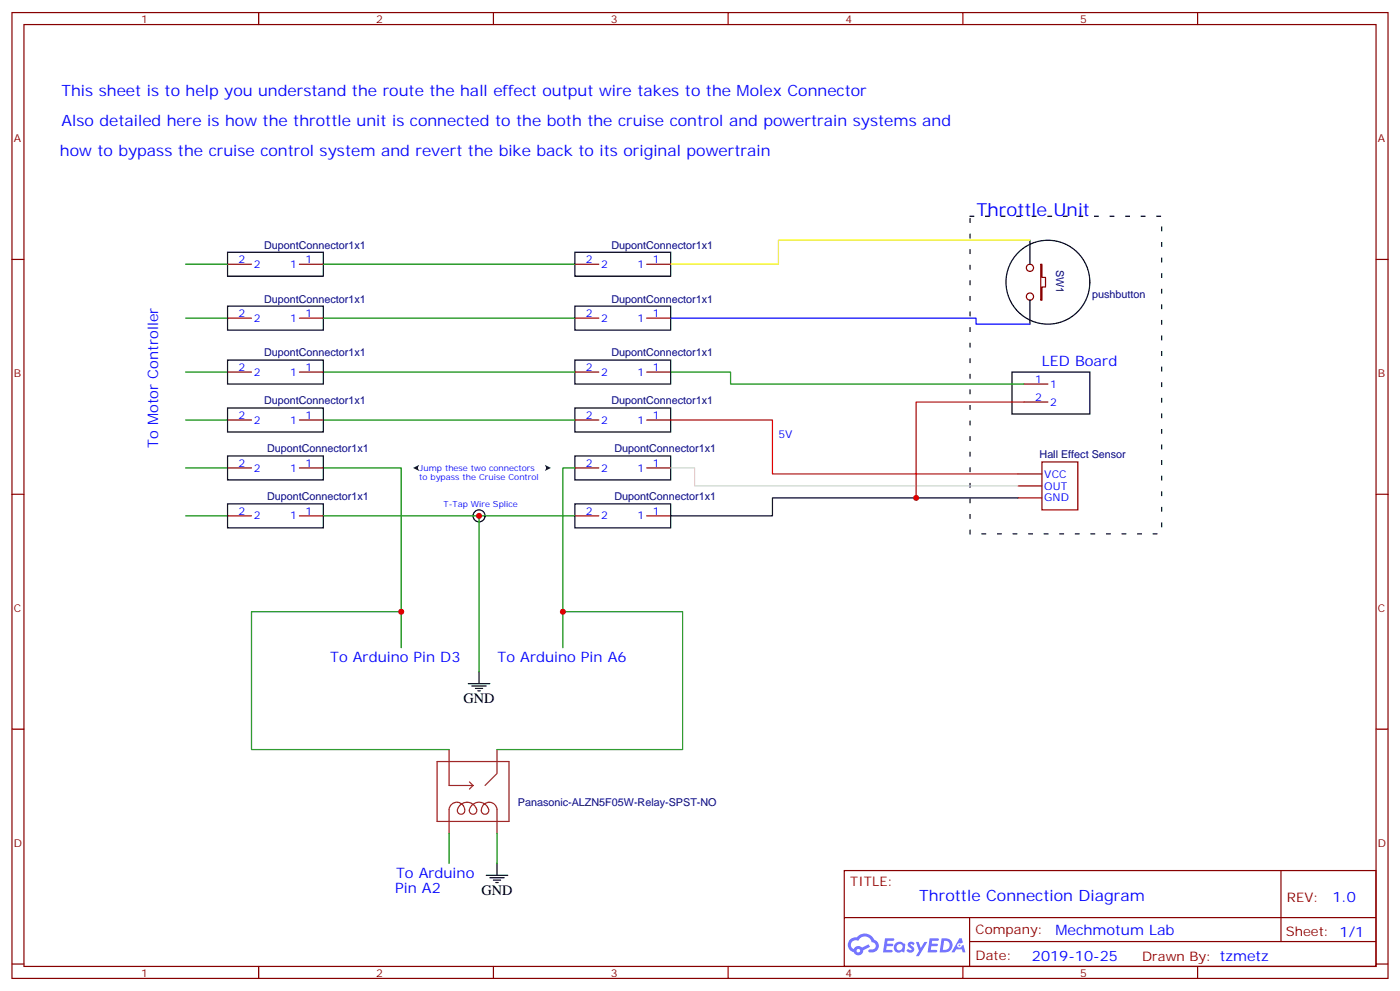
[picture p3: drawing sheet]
<svg xmlns="http://www.w3.org/2000/svg" width="412mm" height="292mm" viewBox="0 0 412 292" stroke-linecap="round" stroke-linejoin="round" font-family="sans-serif">
<g fill="none" stroke="#000" stroke-width=".35">
<path d="M298.1 109.5h22.9v12.4h-22.9z"/>
<circle cx="141.1" cy="151.9" r="1.76"/>
</g>
<path d="M285.8 63.7h56.4v93.5h-56.4z" fill="none" stroke="#000" stroke-width=".35" stroke-dasharray="1.1 3.5"/>
<path d="M121.7 137.8l1.8-.9-.5 .9 .5 .8zM160.5 136.9l1.8 .9-1.8 .8 .5-.8z" fill="#000"/>
<g fill="none" stroke="#870000" stroke-width=".35">
<path d="M3.5 3.7h405.4v284.3h-405.4zM7.1 7.2h398.2v277.3h-398.2zM76.2 3.7v3.5M145.3 3.7v3.5M214.5 3.7v3.5M283.6 3.7v3.5M352.8 3.7v3.5M3.5 76.4h3.6M405.3 76.4h3.6M3.5 145.5h3.6M405.3 145.5h3.6M3.5 214.7h3.6"/>
<path d="M405.3 214.7h3.6M248.7 256.3h156.6v28.2h-156.6zM377.3 256.3v20.9M248.7 270.1h156.5M285.6 277.2h119.6M285.6 270.1v14.2M3.5 283.8h3.6M76.2 284.5v3.5M145.3 284.5v3.5M214.5 284.5v3.5M283.6 284.5v3.5M352.8 284.5v3.5"/>
<path d="M405.3 283.8h3.6"/>
</g>
<g fill="#5487ff">
<path d="M267.7 277.5a1.22 1.22 0 0 1 1.7 .2l-.4 .6a.47 .47 0 0 0-.3-.4 .47 .47 0 0 0-.5 .2l.1 .2a1.14 1.14 0 0 1 .8 1.8 1.14 1.14 0 0 1-1.9 0l-.2-.2 .5-.6 .7 .5a.29 .29 0 0 0 .3-.3 .29 .29 0 0 0-.2-.3 1.04 1.04 0 0 1-.6-1.7z"/>
<path d="M260.7 276.2h2.4l.3 .2-.2 .5-1.8 .1-.1 .8h1.5l.3 .4-.3 .4h-1.6l-.2 1.1h1.7l.2 .3-.2 .3-2.6 .1z"/>
<path d="M273.8 276.2h2.4l.3 .2-.1 .5-1.8 .1-.2 .8h1.6l.3 .4-.4 .4-1.6-.1-.1 1.1 1.7 .1 .2 .3-.2 .3-2.6 .1z"/>
<path d="M282.6 276.2h.7l.3 1.3-.6 .3a.69 .69 0 0 0-1 .3 .69 .69 0 0 0 .4 .9 .69 .69 0 0 0 .9-.6l.5-.2 .6 2.2h-.8l-.2-.9h-1.8l-.5 .9h-.8z"/>
<path d="M269.8 277.3h.8l.6 1.8 1.1-1.8h.9l-2.6 4.2h-.8l.9-1.5z"/>
<path d="M277.4 276.2l-.6 4.2h1.3a2.11 2.11 0 0 0 2.5-2.1 2.11 2.11 0 0 0-2.5-2.1zM278.1 277a1.39 1.39 0 0 1 1.7 1.4 1.39 1.39 0 0 1-1.8 1.2h-.3z"/>
<path d="M263.7 277.8a1.54 1.54 0 0 0-.1 2.2 1.54 1.54 0 0 0 2.2 .1l.6 .3 .3-2.3-.2-.3h-.4a1.49 1.49 0 0 0-2.4 0zM264 278.8a.94 .94 0 0 1 1.8 0 .94 .94 0 0 1-1.8 0z"/>
<path d="M250.4 276.6a2.18 2.18 0 0 0 1.1 3.7 1.44 1.44 0 0 0 1.6 .9 1.44 1.44 0 0 0 1.2-1.4l2-1.1-.5-.7-1.9 1a1.47 1.47 0 0 0-2.4 .4 1.39 1.39 0 0 1-.7-1.9 1.39 1.39 0 0 1 2-.5 2.12 2.12 0 0 1 2.2-1.3 2.12 2.12 0 0 1 1.9 1.7 1.14 1.14 0 0 1 1.1 1.4 1.14 1.14 0 0 1-1.7 .7 .43 .43 0 0 0-.5 .4 .43 .43 0 0 0 .4 .5 1.98 1.98 0 0 0 2.5-1.2 1.98 1.98 0 0 0-1.2-2.6 3.1 3.1 0 0 0-5.3-.6l-.9 .1zM252.3 279.9a.55 .55 0 0 1 1.1 0 .55 .55 0 0 1-1.1 0z"/>
<circle cx="282.6" cy="278.3" r=".26"/>
</g>
<g fill="none" stroke="#870000" stroke-width=".35">
<path d="M67 77.8h7.1M88.2 77.8h7M169.3 77.8h7.1M190.5 77.8h7.1M306.6 77.8h.3v3.9h1.1v2.8h-1.1v3.9h-.3zM67 93.7h7.1M88.2 93.7h7M169.3 93.7h7.1M190.5 93.7h7.1M67 109.5h7.1M88.2 109.5h7M169.3 109.5h7.1"/>
<path d="M190.5 109.5h7.1M301.6 113.1h7.1M301.6 118.4h7.1M67 137.8h7.1M67 123.6h7.1M88.2 137.8h7M88.2 123.6h7M169.3 137.8h7.1M169.3 123.6h7.1M190.5 137.8h7.1M190.5 123.6h7.1M299.9 139.5h7"/>
<path d="M306.9 136h10.6v14.1h-10.6zM67 151.9h7.1M88.2 151.9h7M169.3 151.9h7.1M190.5 151.9h7.1M299.9 143.1h7M299.9 146.6h7"/>
<circle cx="303.4" cy="78.8" r="1.06"/>
<circle cx="303.4" cy="87.3" r="1.06"/>
</g>
<g fill="none" stroke="#000" stroke-width=".35">
<path d="M67 74.3h28.2v7h-28.2zM169.3 74.3h28.3v7h-28.3zM303.4 70.7v7.1M67 90.1h28.2v7.1h-28.2zM169.3 90.1h28.3v7.1h-28.3zM303.4 88.4v7M67 106h28.2v7.1h-28.2zM169.3 106h28.3v7.1h-28.3zM67 120.1h28.2v7.1h-28.2zM67 134.2h28.2v7.1h-28.2zM169.3 134.2h28.3v7.1h-28.3zM169.3 120.1h28.3v7.1h-28.3z"/>
<path d="M67 148.3h28.2v7.1h-28.2zM169.3 148.3h28.3v7.1h-28.3zM299.9 146.6h-72.4v5.3h-29.9M141.1 197.7v3.6M137.9 201.3h6.4M139 202h4.2M140.1 202.7h2.1M140.8 203.4h.7M143.2 257.7h6.4M144.3 258.4h4.2M145.3 259.1h2.2M146 259.8h.8"/>
<path d="M146.4 254.2v3.5"/>
<circle cx="308.7" cy="83.1" r="12.3"/>
</g>
<path d="M128.8 224.2h21.1v17.6h-21.1zM132.3 220.7v10.5h7M138.3 230.2l1 1M139.3 231.2l-1 1.1M146.4 220.7v7l-3.5 3.5M132.3 245.4v-7.1a2.28 2.28 0 0 1 2.8-2.1 2.28 2.28 0 0 1 1.6 3.1 1.1 1.1 0 0 1-1.4 .3 1.1 1.1 0 0 1-.5-1.3 2.86 2.86 0 0 1 3.1-2.1 2.86 2.86 0 0 1 2.5 2.8 1.1 1.1 0 0 1-1.4 .7 1.1 1.1 0 0 1-.7-1.4 2.86 2.86 0 0 1 3.1-2.1 2.86 2.86 0 0 1 2.5 2.8 1.1 1.1 0 0 1-1.4 .7 1.1 1.1 0 0 1-.7-1.4 2.3 2.3 0 0 1 2.3-2.1 2.3 2.3 0 0 1 2.3 2.1v7.1" fill="none" stroke="#8c2424" stroke-width=".35"/>
<path d="M303.4 70.7h-74.1v7.1h-31.7" fill="none" stroke="#ff0" stroke-width=".35"/>
<path d="M197.6 93.7h89.9v1.7h15.9" fill="none" stroke="#00f" stroke-width=".35"/>
<path d="M197.6 137.8h7v5.3h95.3" fill="none" stroke="#ccc" stroke-width=".35"/>
<path d="M301.6 118.4h-31.7v28.2M197.6 123.6h29.9v15.9h72.4" fill="none" stroke="#f00" stroke-width=".35"/>
<g fill="none" stroke="#008700" stroke-width=".35">
<path d="M54.7 77.8h12.3M95.2 77.8h74.1M54.7 93.7h12.3M95.2 93.7h74.1M54.7 109.5h12.3M95.2 109.5h74.1M197.6 109.5h17.6v3.6h86.4M54.7 123.6h12.3M54.7 137.8h12.3M95.2 137.8h23v52.9M95.2 123.6h74.1M169.3 137.8h-3.5v52.9"/>
<path d="M54.7 151.9h12.3M95.2 151.9h74.1M141.1 151.9v45.8M118.2 180.1h-44.1v40.6h58.2M165.8 180.1h35.3v40.6h-54.7M132.3 245.4v8.8M146.4 245.4v8.8"/>
</g>
<g fill="#c00">
<circle cx="141.1" cy="151.9" r=".88"/>
<circle cx="269.9" cy="146.6" r=".88"/>
<circle cx="118.2" cy="180.1" r=".88"/>
<circle cx="165.8" cy="180.1" r=".88"/>
</g>
<text font-size="5.3" fill="#00f" x="287.6" y="63.6">Throttle Unit</text>
<g font-size="4.6" fill="#00f">
<text x="18.1" y="28.3">This sheet is to help you understand the route the hall effect output wire takes to the Molex Connector</text>
<text x="18.1" y="37.1">Also detailed here is how the throttle unit is connected to the both the cruise control and powertrain systems and</text>
<text x="17.6" y="46">how to bypass the cruise control system and revert the bike back to its original powertrain</text>
<text x="270.8" y="265.3">Throttle Connection Diagram</text>
</g>
<g font-size="4.2" fill="#00f">
<text x="306.9" y="107.8">LED Board</text>
<text x="46.6" y="131.8" transform="rotate(-90 46.6 131.8)">To Motor Controller</text>
<text x="97.3" y="195">To Arduino Pin D3</text>
<text x="146.6" y="194.9">To Arduino Pin A6</text>
<text x="116.4" y="263">Pin A2</text>
<text x="116.7" y="258.5">To Arduino</text>
<text x="392.5" y="265.6">1.0</text>
<text x="310.9" y="275.1">Mechmotum Lab</text>
<text x="304" y="282.9">2019-10-25</text>
</g>
<g font-size="4.2">
<text x="136.5" y="206.9">GND</text>
<text x="141.8" y="263.3">GND</text>
</g>
<g font-size="3.9" fill="#800">
<text x="250.5" y="260.9">TITLE:</text>
<text x="379.1" y="265.6">REV:</text>
<text x="287.4" y="275.1">Company:</text>
<text x="378.7" y="275.7">Sheet: 1/1</text>
<text x="287.4" y="282.8">Date:</text>
<text x="336.4" y="282.8">Drawn By: tzmetz</text>
</g>
<g font-size="3.2" fill="#800">
<text x="41.6" y="6.7">1</text>
<text x="110.8" y="6.7">2</text>
<text x="179.9" y="6.7">3</text>
<text x="249.1" y="6.7">4</text>
<text x="318.2" y="6.7">5</text>
<text x="4.1" y="41.8">A</text>
<text x="405.9" y="41.8">A</text>
<text x="4.1" y="110.9">B</text>
<text x="405.9" y="110.9">B</text>
<text x="4.1" y="180.1">C</text>
<text x="405.9" y="180.1">C</text>
<text x="4.1" y="249.2">D</text>
<text x="405.9" y="249.2">D</text>
<text x="41.6" y="287.5">1</text>
<text x="110.8" y="287.5">2</text>
<text x="179.9" y="287.5">3</text>
<text x="249.1" y="287.5">4</text>
<text x="318.2" y="287.5">5</text>
</g>
<g font-size="3.2" fill="#00f">
<text x="70.3" y="77.4">2</text>
<text x="90" y="77.4">1</text>
<text x="172.6" y="77.4">2</text>
<text x="192.3" y="77.4">1</text>
<text x="74.8" y="78.8">2</text>
<text x="85.5" y="78.8">1</text>
<text x="177.1" y="78.8">2</text>
<text x="187.8" y="78.8">1</text>
<text x="70.3" y="93.3">2</text>
<text x="74.8" y="94.7">2</text>
<text x="85.5" y="94.7">1</text>
<text x="90" y="93.3">1</text>
<text x="172.6" y="93.3">2</text>
<text x="177.1" y="94.7">2</text>
<text x="187.8" y="94.7">1</text>
<text x="192.3" y="93.3">1</text>
<text x="70.3" y="109.2">2</text>
<text x="74.8" y="110.6">2</text>
<text x="85.5" y="110.6">1</text>
<text x="90" y="109.2">1</text>
<text x="172.6" y="109.2">2</text>
<text x="177.1" y="110.6">2</text>
<text x="187.8" y="110.6">1</text>
<text x="192.3" y="109.2">1</text>
<text x="304.9" y="112.7">1</text>
<text x="304.9" y="118">2</text>
<text x="309.4" y="114.1">1</text>
<text x="309.4" y="119.4">2</text>
<text x="70.3" y="123.3">2</text>
<text x="74.8" y="124.7">2</text>
<text x="85.5" y="124.7">1</text>
<text x="90" y="123.3">1</text>
<text x="172.6" y="123.3">2</text>
<text x="177.1" y="124.7">2</text>
<text x="187.8" y="124.7">1</text>
<text x="192.3" y="123.3">1</text>
<text x="229.3" y="128.9">5V</text>
<text x="70.3" y="137.4">2</text>
<text x="90" y="137.4">1</text>
<text x="172.6" y="137.4">2</text>
<text x="192.3" y="137.4">1</text>
<text x="74.8" y="138.8">2</text>
<text x="85.5" y="138.8">1</text>
<text x="177.1" y="138.8">2</text>
<text x="187.8" y="138.8">1</text>
<text x="307.6" y="140.6">VCC</text>
<text x="307.6" y="144.1">OUT</text>
<text x="307.6" y="147.6">GND</text>
<text x="70.3" y="151.5">2</text>
<text x="74.8" y="152.9">2</text>
<text x="85.5" y="152.9">1</text>
<text x="90" y="151.5">1</text>
<text x="172.6" y="151.5">2</text>
<text x="177.1" y="152.9">2</text>
<text x="187.8" y="152.9">1</text>
<text x="192.3" y="151.5">1</text>
</g>
<g font-size="3.2" fill="#000080">
<text x="77.8" y="73.2">DupontConnector1x1</text>
<text x="180.1" y="73.2">DupontConnector1x1</text>
<text x="311.1" y="79.5" transform="rotate(90 311.1 79.5)">SW1</text>
<text x="77.8" y="89.1">DupontConnector1x1</text>
<text x="180.1" y="89.1">DupontConnector1x1</text>
<text x="321.7" y="87.7">pushbutton</text>
<text x="77.8" y="105">DupontConnector1x1</text>
<text x="180.1" y="105">DupontConnector1x1</text>
<text x="77.8" y="119.1">DupontConnector1x1</text>
<text x="180.1" y="119.1">DupontConnector1x1</text>
<text x="78.7" y="133.2">DupontConnector1x1</text>
<text x="181" y="133.2">DupontConnector1x1</text>
<text x="306.2" y="134.9">Hall Effect Sensor</text>
<text x="78.7" y="147.3">DupontConnector1x1</text>
<text x="181" y="147.3">DupontConnector1x1</text>
<text x="152.5" y="237.4">Panasonic-ALZN5F05W-Relay-SPST-NO</text>
</g>
<g font-size="2.5" fill="#00f">
<text x="123.5" y="141.3">to bypass the Cruise Control</text>
<text x="123.6" y="138.6">Jump these two connectors</text>
<text x="130.7" y="149.2">T-Tap Wire Splice</text>
</g>
</svg>
